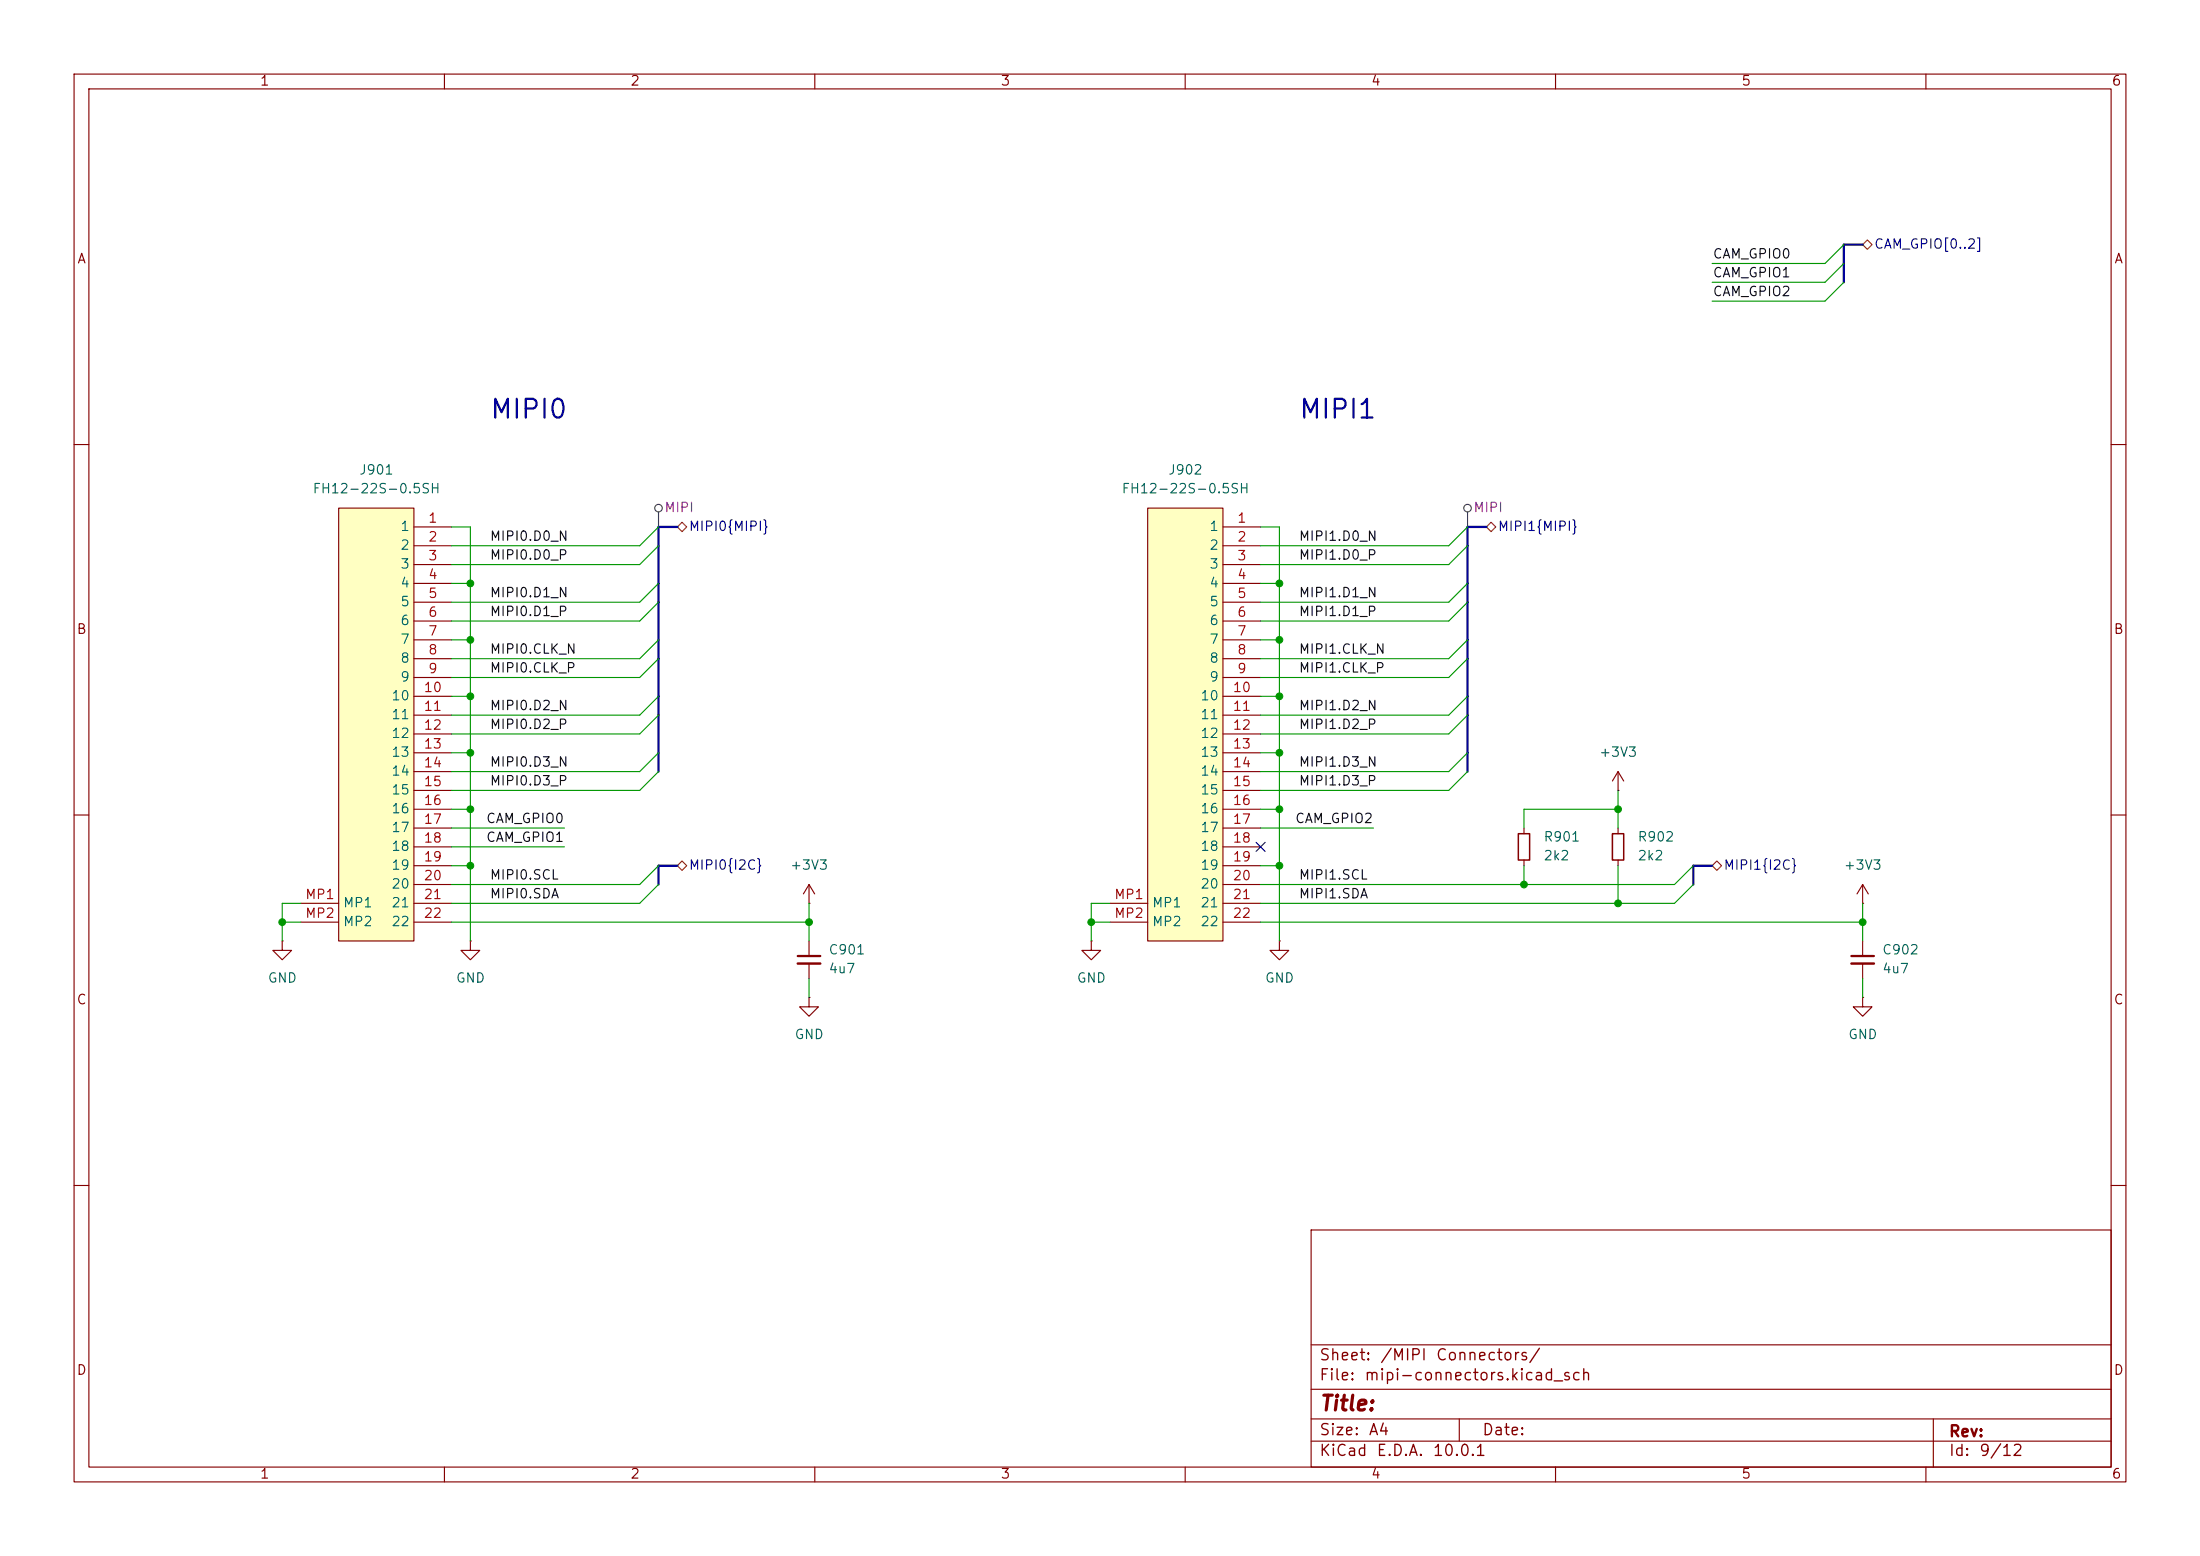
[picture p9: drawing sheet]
<svg xmlns="http://www.w3.org/2000/svg" width="297mm" height="210mm" viewBox="0 0 297 210" stroke-linecap="round" stroke-linejoin="round" font-family="sans-serif">
<g fill="none" stroke="#840000" stroke-width=".15">
<path d="M10 10h277v190h-277zM12 12h273v186h-273zM60 10v2M110 10v2M160 10v2M210 10v2M260 10v2M10 60h2M285 60h2M10 110h2M109.2 119.4l-.7 1.3M109.2 119.4l.8 1.3"/>
<path d="M109.2 119.4v2.5M218.4 111.8v.7M218.4 116.1v.7M285 110h2M109.2 121.9h.1M251.5 134.6v1.3h1.2l-1.2 1.3-1.3-1.3h1.3M251.5 134.6h.1M10 160h2M177 166h108v32h-108zM285 160h2M60 198v2M110 198v2"/>
<path d="M160 198v2M177 194.5h108M177 191.5h108M177 187.5h108M177 181.5h108M197 191.5v3M210 198v2M260 198v2M261 191.5v6.5"/>
</g>
<path d="M217.7 112.5h1.5v3.6h-1.5z" fill="none" stroke="#840000" stroke-width=".2"/>
<path d="M154.9 68.6h10.2v58.4h-10.2z" fill="#ffffc2"/>
<g fill="none" stroke="#840000" stroke-width=".15">
<path d="M154.9 68.6h10.2v58.4h-10.2zM165.1 71.1h5.1M165.1 73.7h5.1M165.1 76.2h5.1M165.1 78.7h5.1M165.1 81.3h5.1M165.1 83.8h5.1M165.1 86.4h5.1M165.1 88.9h5.1M165.1 91.4h5.1M165.1 94h5.1M165.1 96.5h5.1"/>
<path d="M165.1 99.1h5.1M165.1 101.6h5.1M165.1 104.1h5.1M165.1 106.7h5.1M165.1 109.2h5.1M165.1 111.8h5.1M165.1 114.3h5.1M165.1 116.8h5.1M165.1 119.4h5.1M218.4 106.7h.1M218.4 104.1l-.7 1.3M218.4 104.1l.8 1.3"/>
<path d="M218.4 104.1v2.6M109.2 134.6v1.3h1.3l-1.3 1.3-1.3-1.3h1.3M109.2 134.6h.1M147.3 127v1.3h1.3l-1.3 1.2-1.3-1.2h1.3M147.3 127h.1M149.9 121.9h5M149.9 124.5h5M165.1 121.9h5.1M165.1 124.5h5.1M172.7 127v1.3h1.3l-1.3 1.2-1.3-1.2h1.3M172.7 127h.1"/>
</g>
<path d="M45.7 68.6h10.2v58.4h-10.2z" fill="#ffffc2"/>
<g fill="none" stroke="#840000" stroke-width=".15">
<path d="M45.7 68.6h10.2v58.4h-10.2zM55.9 71.1h5.1M55.9 73.7h5.1M55.9 76.2h5.1M55.9 78.7h5.1M55.9 81.3h5.1M55.9 83.8h5.1M55.9 86.4h5.1M55.9 88.9h5.1M55.9 91.4h5.1M55.9 94h5.1M55.9 96.5h5.1"/>
<path d="M55.9 99.1h5.1M55.9 101.6h5.1M55.9 104.1h5.1M55.9 106.7h5.1M55.9 109.2h5.1M55.9 111.8h5.1M55.9 114.3h5.1M55.9 116.8h5.1M55.9 119.4h5.1M205.7 111.8v.7M205.7 116.1v.7M251.5 119.4v2.5"/>
<path d="M251.5 119.4l-.8 1.3M251.5 119.4l.7 1.3M38.1 127v1.3h1.3l-1.3 1.2-1.3-1.2h1.3M38.1 127h.1M40.6 121.9h5.1M40.6 124.5h5.1M55.9 121.9h5.1M55.9 124.5h5.1M63.5 127v1.3h1.3l-1.3 1.2-1.3-1.2h1.3M63.5 127h.1M109.2 127v2M109.2 130v2.1"/>
<path d="M251.5 121.9h.1M251.5 127v2M251.5 130v2.1"/>
</g>
<path d="M205 112.5h1.5v3.6h-1.5z" fill="none" stroke="#840000" stroke-width=".2"/>
<path d="M107.7 129h3M249.9 129h3.1" fill="none" stroke="#840000" stroke-width=".3"/>
<path d="M107.7 130h3M249.9 130h3.1" fill="none" stroke="#840000" stroke-width=".33"/>
<g fill="none" stroke="#484848" stroke-width=".15">
<path d="M88.9 69.1v2M198.1 69.1v2"/>
<circle cx="88.9" cy="68.6" r=".51"/>
<circle cx="198.1" cy="68.6" r=".51"/>
</g>
<path d="M251.5 33l.6-.6 .6 .6-.6 .7zM91.4 71.1l.7-.6 .6 .6-.6 .7zM200.7 71.1l.6-.6 .6 .6-.6 .7zM91.4 116.8l.7-.6 .6 .6-.6 .7zM231.1 116.8l.7-.6 .6 .6-.6 .7z" fill="none" stroke="#725600" stroke-width=".15"/>
<path d="M251.5 33h-2.6v5.1M91.4 71.1h-2.5v33M200.7 71.1h-2.6v33M91.4 116.8h-2.5v2.6M231.1 116.8h-2.5v2.6" fill="none" stroke="#000084" stroke-width=".3"/>
<g fill="none" stroke="#009600" stroke-width=".15">
<path d="M248.9 35.6l-2.5 2.5h-15.3M248.9 33l-2.5 2.6h-15.3M248.9 38.1l-2.5 2.5h-15.3M61 71.1h2.5v55.9M61 78.7h2.5M88.9 73.7l-2.5 2.5h-25.4M88.9 71.1l-2.5 2.6h-25.4M88.9 78.7l-2.5 2.6h-25.4M170.2 71.1h2.5v55.9M170.2 78.7h2.5M198.1 73.7l-2.5 2.5h-25.4M198.1 71.1l-2.5 2.6h-25.4"/>
<path d="M198.1 78.7l-2.5 2.6h-25.4M61 94h2.5M61 86.4h2.5M88.9 88.9l-2.5 2.5h-25.4M88.9 81.3l-2.5 2.5h-25.4M88.9 86.4l-2.5 2.5h-25.4M88.9 96.5l-2.5 2.6h-25.4M88.9 94l-2.5 2.5h-25.4M170.2 94h2.5M170.2 86.4h2.5M198.1 88.9l-2.5 2.5h-25.4M198.1 81.3l-2.5 2.5h-25.4"/>
<path d="M198.1 86.4l-2.5 2.5h-25.4M198.1 96.5l-2.5 2.6h-25.4M198.1 94l-2.5 2.5h-25.4M61 101.6h2.5M61 116.8h2.5M61 109.2h2.5M61 111.8h15.2M61 114.3h15.2M88.9 104.1l-2.5 2.6h-25.4M88.9 101.6l-2.5 2.5h-25.4M88.9 119.4l-2.5 2.5h-25.4M88.9 116.8l-2.5 2.6h-25.4"/>
<path d="M170.2 101.6h2.5M170.2 116.8h2.5M170.2 109.2h2.5M170.2 111.8h15.2M198.1 104.1l-2.5 2.6h-25.4M198.1 101.6l-2.5 2.5h-25.4M205.7 116.8v2.6M218.4 106.7v5.1M218.4 116.8v5.1M218.4 109.2h-12.7v2.6M228.6 119.4l-2.5 2.5h-55.9M228.6 116.8l-2.5 2.6h-55.9"/>
<path d="M38.1 124.5h2.5M40.6 121.9h-2.5v5.1M61 124.5h48.2M109.2 121.9v5.1M109.2 132.1v2.5M147.3 124.5h2.6M149.9 121.9h-2.6v5.1M170.2 124.5h81.3M251.5 121.9v5.1M251.5 132.1v2.5"/>
</g>
<path d="M169.6 113.7l1.2 1.2M170.8 113.7l-1.2 1.2" fill="none" stroke="#000084" stroke-width=".15"/>
<g fill="#009600" stroke="#009600" stroke-width=".14">
<circle cx="63.5" cy="86.4" r=".46"/>
<circle cx="63.5" cy="78.7" r=".46"/>
<circle cx="172.7" cy="94" r=".46"/>
<circle cx="172.7" cy="86.4" r=".46"/>
<circle cx="205.7" cy="119.4" r=".46"/>
<circle cx="172.7" cy="101.6" r=".46"/>
<circle cx="172.7" cy="116.8" r=".46"/>
<circle cx="172.7" cy="109.2" r=".46"/>
<circle cx="172.7" cy="78.7" r=".46"/>
<circle cx="109.2" cy="124.5" r=".46"/>
<circle cx="147.3" cy="124.5" r=".46"/>
<circle cx="218.4" cy="121.9" r=".46"/>
<circle cx="218.4" cy="109.2" r=".46"/>
<circle cx="251.5" cy="124.5" r=".46"/>
<circle cx="63.5" cy="109.2" r=".46"/>
<circle cx="63.5" cy="116.8" r=".46"/>
<circle cx="38.1" cy="124.5" r=".46"/>
<circle cx="63.5" cy="94" r=".46"/>
<circle cx="63.5" cy="101.6" r=".46"/>
</g>
<g font-size="2.5" fill="#0000c2">
<text x="66" y="57.1">MIPI0</text>
<text x="175.2" y="57.1">MIPI1</text>
</g>
<text font-size="2" fill="#840000" x="178" y="190.9">Title:</text>
<g font-size="1.5" fill="#840000">
<text x="178" y="184">Sheet:</text>
<text x="186.2" y="184">/MIPI</text>
<text x="193.7" y="184">Connectors/</text>
<text x="178" y="186.7">File:</text>
<text x="184.1" y="186.7">mipi-connectors.kicad_sch</text>
<text x="178" y="196.9">KiCad</text>
<text x="178" y="194.1">Size:</text>
<text x="184.7" y="194.1">A4</text>
<text x="185.7" y="196.9">E.D.A.</text>
<text x="193.3" y="196.9">10.0.1</text>
<text x="200" y="194.1">Date:</text>
<text x="263" y="194.3">Rev:</text>
<text x="263" y="196.9">Id:</text>
<text x="267.1" y="196.9">9/12</text>
</g>
<g font-size="1.3" fill="#840000">
<text x="35" y="11.9">1</text>
<text x="85" y="11.9">2</text>
<text x="135" y="11.9">3</text>
<text x="185" y="11.9">4</text>
<text x="235" y="11.9">5</text>
<text x="285" y="11.9">6</text>
<text x="10.3" y="35.9">A</text>
<text x="285.3" y="35.9">A</text>
<text x="10.3" y="85.9">B</text>
<text x="285.3" y="85.9">B</text>
<text x="10.3" y="135.9">C</text>
<text x="285.3" y="135.9">C</text>
<text x="10.3" y="185.9">D</text>
<text x="285.3" y="185.9">D</text>
<text x="35" y="199.9">1</text>
<text x="85" y="199.9">2</text>
<text x="135" y="199.9">3</text>
<text x="185" y="199.9">4</text>
<text x="235" y="199.9">5</text>
<text x="285" y="199.9">6</text>
</g>
<g font-size="1.3" fill="#0f0f0f">
<text x="231.1" y="35.2">CAM_GPIO0</text>
<text x="231.1" y="40.3">CAM_GPIO2</text>
<text x="231.1" y="37.8">CAM_GPIO1</text>
<text x="66" y="73.3">MIPI0.D0_N</text>
<text x="66" y="75.9">MIPI0.D0_P</text>
<text x="175.3" y="75.9">MIPI1.D0_P</text>
<text x="175.3" y="73.3">MIPI1.D0_N</text>
<text x="66" y="80.9">MIPI0.D1_N</text>
<text x="66" y="83.5">MIPI0.D1_P</text>
<text x="175.3" y="80.9">MIPI1.D1_N</text>
<text x="175.3" y="83.5">MIPI1.D1_P</text>
<text x="66" y="88.6">MIPI0.CLK_N</text>
<text x="175.3" y="88.6">MIPI1.CLK_N</text>
<text x="66" y="91.1">MIPI0.CLK_P</text>
<text x="175.3" y="91.1">MIPI1.CLK_P</text>
<text x="66" y="96.2">MIPI0.D2_N</text>
<text x="66" y="98.7">MIPI0.D2_P</text>
<text x="175.3" y="98.7">MIPI1.D2_P</text>
<text x="175.3" y="96.2">MIPI1.D2_N</text>
<text x="66" y="103.8">MIPI0.D3_N</text>
<text x="66" y="106.3">MIPI0.D3_P</text>
<text x="175.3" y="106.3">MIPI1.D3_P</text>
<text x="175.3" y="103.8">MIPI1.D3_N</text>
<text x="65.5" y="114">CAM_GPIO1</text>
<text x="65.5" y="111.4">CAM_GPIO0</text>
<text x="174.8" y="111.4">CAM_GPIO2</text>
<text x="66" y="119">MIPI0.SCL</text>
<text x="175.3" y="119">MIPI1.SCL</text>
<text x="66" y="121.6">MIPI0.SDA</text>
<text x="175.3" y="121.6">MIPI1.SDA</text>
</g>
<g font-size="1.3" fill="#000084">
<text x="252.9" y="33.9">CAM_GPIO[0..2]</text>
<text x="92.9" y="72">MIPI0{MIPI}</text>
<text x="202.1" y="72">MIPI1{MIPI}</text>
<text x="92.9" y="117.7">MIPI0{I2C}</text>
<text x="232.6" y="117.7">MIPI1{I2C}</text>
</g>
<g font-size="1.3" fill="#006464">
<text x="48.4" y="64.4">J901</text>
<text x="157.6" y="64.4">J902</text>
<text x="42.1" y="66.9">FH12-22S-0.5SH</text>
<text x="54" y="72">1</text>
<text x="151.3" y="66.9">FH12-22S-0.5SH</text>
<text x="163.2" y="72">1</text>
<text x="54" y="74.5">2</text>
<text x="54" y="77.1">3</text>
<text x="163.2" y="74.5">2</text>
<text x="163.2" y="77.1">3</text>
<text x="54" y="79.6">4</text>
<text x="54" y="82.1">5</text>
<text x="163.2" y="79.6">4</text>
<text x="163.2" y="82.1">5</text>
<text x="54" y="84.7">6</text>
<text x="54" y="87.2">7</text>
<text x="54" y="89.8">8</text>
<text x="163.2" y="84.7">6</text>
<text x="163.2" y="87.2">7</text>
<text x="163.2" y="89.8">8</text>
<text x="52.7" y="94.8">10</text>
<text x="54" y="92.3">9</text>
<text x="162" y="94.8">10</text>
<text x="163.2" y="92.3">9</text>
<text x="52.7" y="97.4">11</text>
<text x="52.7" y="99.9">12</text>
<text x="162" y="97.4">11</text>
<text x="162" y="99.9">12</text>
<text x="52.7" y="102.5">13</text>
<text x="52.7" y="105">14</text>
<text x="52.7" y="107.5">15</text>
<text x="162" y="102.5">13</text>
<text x="162" y="105">14</text>
<text x="162" y="107.5">15</text>
<text x="215.8" y="102.5">+3V3</text>
<text x="52.7" y="110.1">16</text>
<text x="52.7" y="112.6">17</text>
<text x="162" y="110.1">16</text>
<text x="162" y="112.6">17</text>
<text x="208.3" y="113.9">R901</text>
<text x="221" y="113.9">R902</text>
<text x="52.7" y="115.2">18</text>
<text x="52.7" y="117.7">19</text>
<text x="106.6" y="117.7">+3V3</text>
<text x="162" y="115.2">18</text>
<text x="162" y="117.7">19</text>
<text x="208.3" y="116.4">2k2</text>
<text x="221" y="116.4">2k2</text>
<text x="248.8" y="117.7">+3V3</text>
<text x="46.2" y="122.8">MP1</text>
<text x="46.2" y="125.3">MP2</text>
<text x="52.7" y="120.2">20</text>
<text x="52.7" y="122.8">21</text>
<text x="52.7" y="125.3">22</text>
<text x="155.4" y="122.8">MP1</text>
<text x="155.4" y="125.3">MP2</text>
<text x="162" y="120.2">20</text>
<text x="162" y="122.8">21</text>
<text x="162" y="125.3">22</text>
<text x="111.8" y="129.1">C901</text>
<text x="111.8" y="131.7">4u7</text>
<text x="254" y="129.1">C902</text>
<text x="254" y="131.7">4u7</text>
<text x="36.1" y="132.9">GND</text>
<text x="61.5" y="132.9">GND</text>
<text x="145.3" y="132.9">GND</text>
<text x="170.7" y="132.9">GND</text>
<text x="107.2" y="140.6">GND</text>
<text x="249.4" y="140.6">GND</text>
</g>
<g font-size="1.3" fill="#a90000">
<text x="57.7" y="70.9">1</text>
<text x="166.9" y="70.9">1</text>
<text x="57.7" y="73.4">2</text>
<text x="57.7" y="75.9">3</text>
<text x="166.9" y="73.4">2</text>
<text x="166.9" y="75.9">3</text>
<text x="57.7" y="78.5">4</text>
<text x="57.7" y="81">5</text>
<text x="57.7" y="83.6">6</text>
<text x="166.9" y="78.5">4</text>
<text x="166.9" y="81">5</text>
<text x="166.9" y="83.6">6</text>
<text x="57.7" y="86.1">7</text>
<text x="57.7" y="88.6">8</text>
<text x="166.9" y="86.1">7</text>
<text x="166.9" y="88.6">8</text>
<text x="57.1" y="93.7">10</text>
<text x="57.7" y="91.2">9</text>
<text x="166.3" y="93.7">10</text>
<text x="166.9" y="91.2">9</text>
<text x="57.1" y="96.3">11</text>
<text x="57.1" y="98.8">12</text>
<text x="57.1" y="101.3">13</text>
<text x="166.3" y="96.3">11</text>
<text x="166.3" y="98.8">12</text>
<text x="166.3" y="101.3">13</text>
<text x="57.1" y="103.9">14</text>
<text x="57.1" y="106.4">15</text>
<text x="166.3" y="103.9">14</text>
<text x="166.3" y="106.4">15</text>
<text x="57.1" y="109">16</text>
<text x="57.1" y="111.5">17</text>
<text x="166.3" y="109">16</text>
<text x="166.3" y="111.5">17</text>
<text x="57.1" y="114">18</text>
<text x="57.1" y="116.6">19</text>
<text x="57.1" y="119.1">20</text>
<text x="166.3" y="114">18</text>
<text x="166.3" y="116.6">19</text>
<text x="166.3" y="119.1">20</text>
<text x="41.1" y="121.7">MP1</text>
<text x="41.1" y="124.2">MP2</text>
<text x="57.1" y="121.7">21</text>
<text x="57.1" y="124.2">22</text>
<text x="150.3" y="121.7">MP1</text>
<text x="150.3" y="124.2">MP2</text>
<text x="166.3" y="121.7">21</text>
<text x="166.3" y="124.2">22</text>
</g>
<g font-size="1.3" fill="#840084">
<text x="89.6" y="69.4">MIPI</text>
<text x="198.8" y="69.4">MIPI</text>
</g>
</svg>
